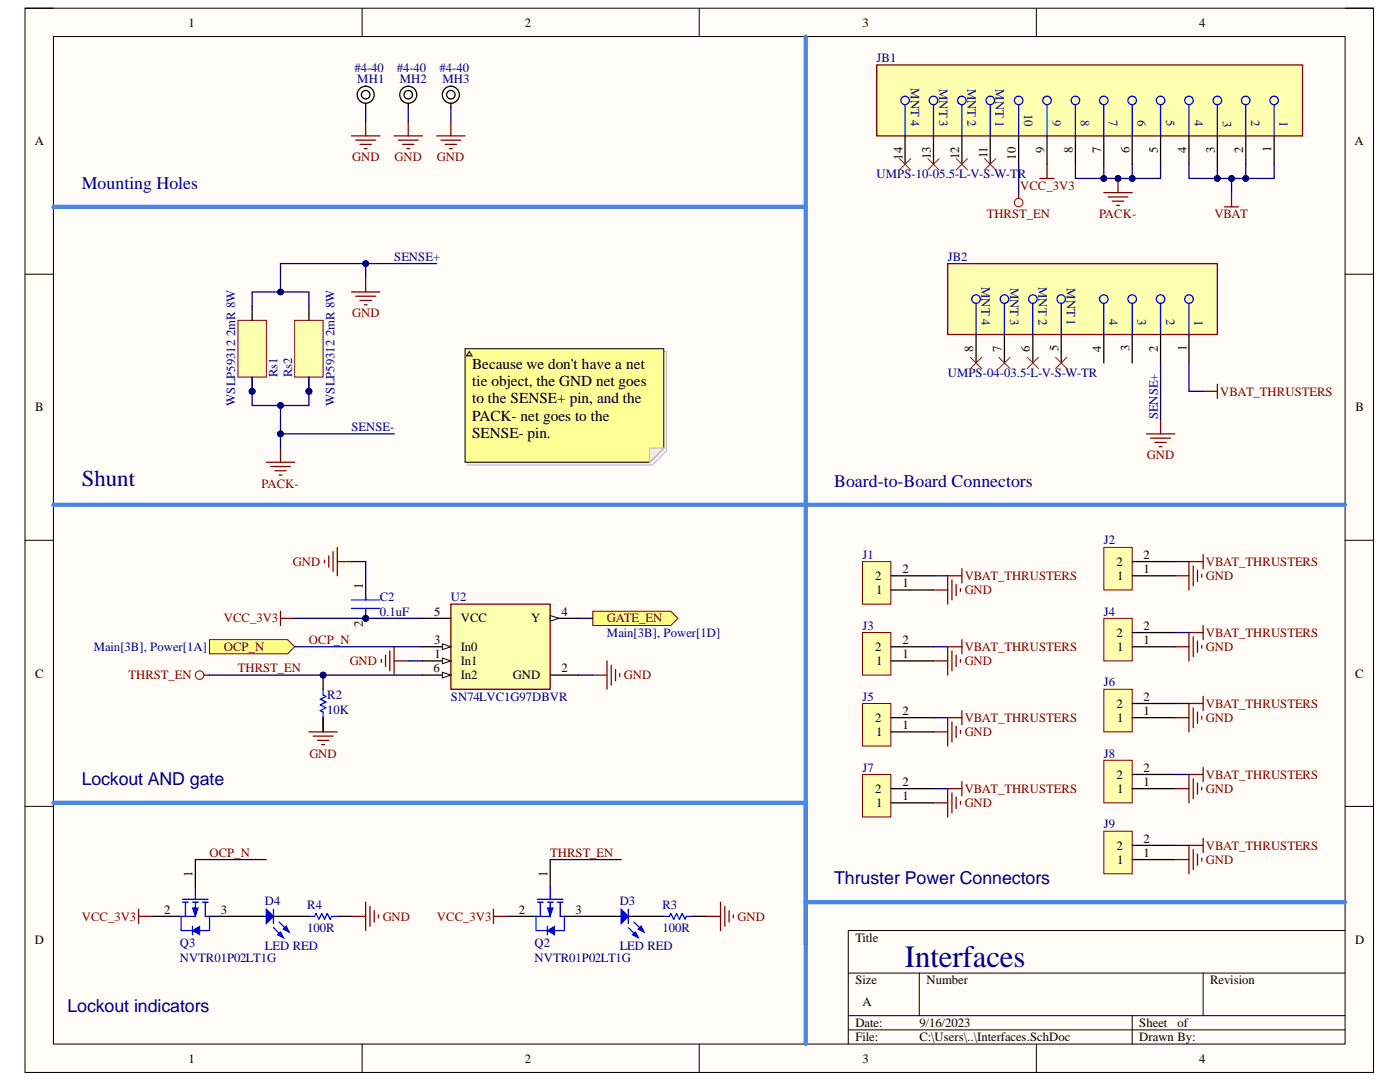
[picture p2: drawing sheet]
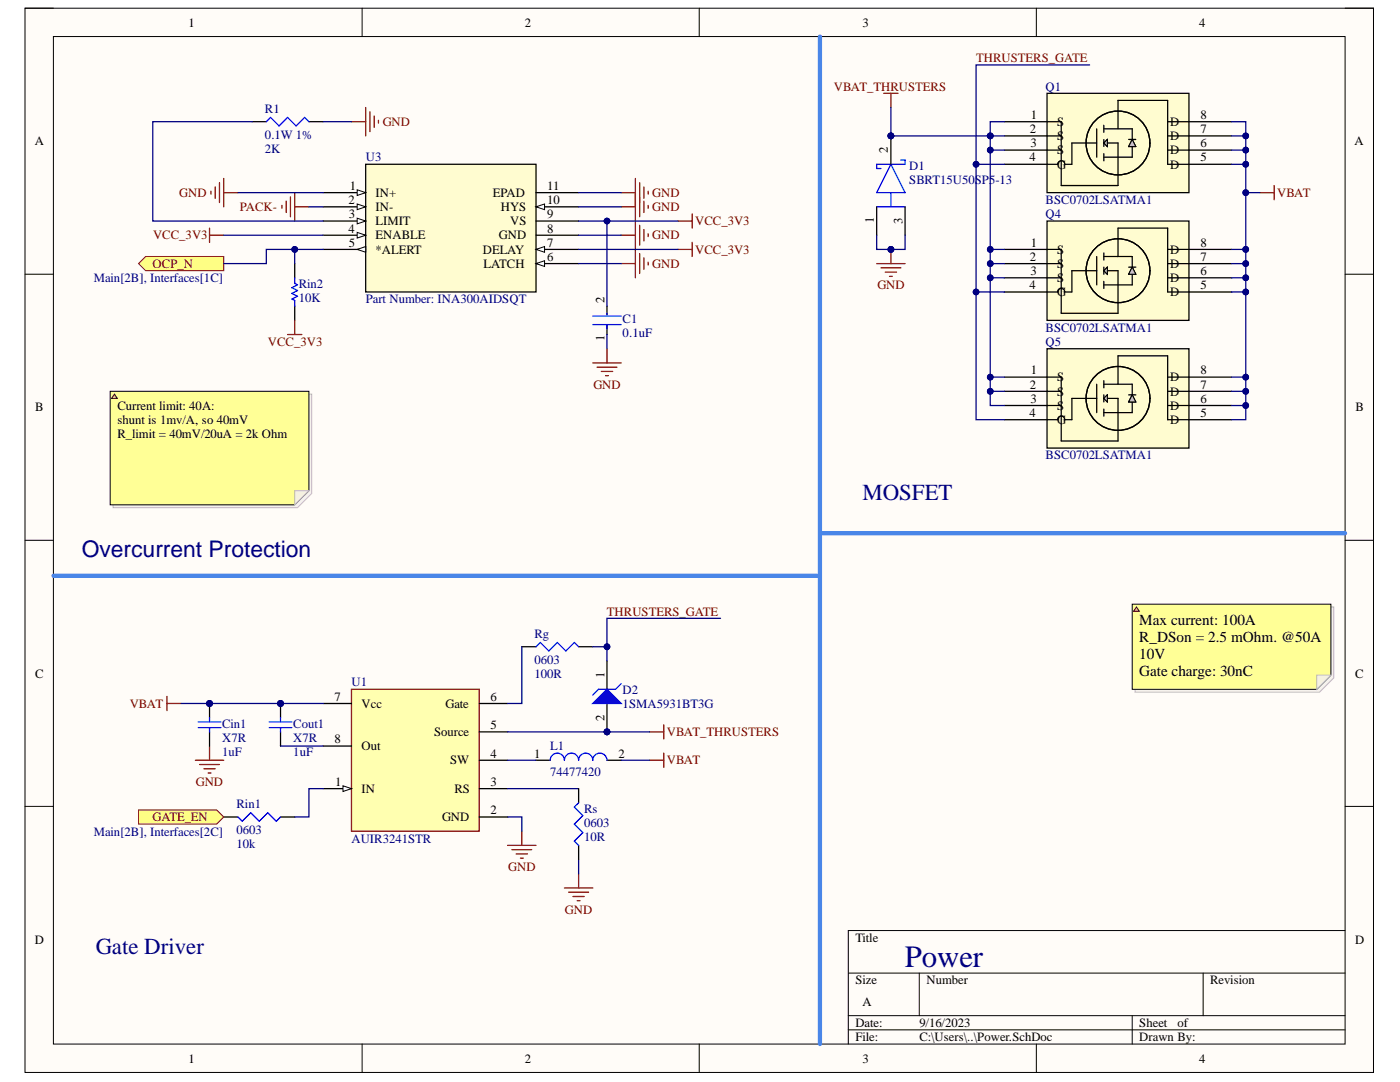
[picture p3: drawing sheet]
# Altium project TAUV-Thruster_Board.PrjPcb
2 sheets, 41 parts. Net scope: flat (ports and power ports of the same name join across sheets).
Board file: TAUV-Thruster_Board.PcbDoc
Sheets:
  Interfaces.SchDoc
  Power.SchDoc

## Sheet Interfaces.SchDoc
size A; SheetNumber: 2; SheetTotal: 3

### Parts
C2  0.1uF  [FP-C0603C-CF-MFG]
D3  LED RED  [C0805]
D4  LED RED  [C0805]
J1  (no value)  [2-pin Megafit RA]
J2  (no value)  [2-pin Megafit RA]
J3  (no value)  [2-pin Megafit RA]
J4  (no value)  [2-pin Megafit RA]
J5  (no value)  [2-pin Megafit RA]
J6  (no value)  [2-pin Megafit RA]
J7  (no value)  [2-pin Megafit RA]
J8  (no value)  [2-pin Megafit RA]
J9  (no value)  [2-pin Megafit RA]
JB1  UMPS-10-05.5-L-V-S-W-TR  [FP-UMPS-10-05_5-L-V-S-W-T-MFG]
JB2  UMPS-04-03.5-L-V-S-W-TR  [FP-UMPS-04-03_5-L-V-S-W-T-MFG]
MH1  #4-40  [Mounting Hole #4-40]
MH2  #4-40  [Mounting Hole #4-40]
MH3  #4-40  [Mounting Hole #4-40]
Q2  NVTR01P02LT1G  [ONSC-SOT-23-3-318-08_V]
Q3  NVTR01P02LT1G  [ONSC-SOT-23-3-318-08_V]
R2  10K  [RESC0603(1608)_N]
R3  100R  [RESC1609X50X30NL10T20]
R4  100R  [RESC1609X50X30NL10T20]
Rs1  WSLP59312 2mR 8W  [WSLP59312L000FEA]
Rs2  WSLP59312 2mR 8W  [WSLP59312L000FEA]
U2  SN74LVC1G97DBVR  [FP-DBV0006A-MFG]

### Ports
GATE_EN (out, see Main[3B], Power[1D]), OCP_N (in, see Main[3B], Power[1A])

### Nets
GND: C2.1 J1.1 J2.1 J3.1 J4.1 J5.1 J6.1 J7.1 J8.1 J9.1 JB2.2 MH1.0 MH2.0 MH3.0 R2.2 R3.2 R4.2 Rs1.2 Rs2.2 U2.1(In1) U2.2(GND)
PACK-: JB1.5 JB1.6 JB1.7 JB1.8 Rs1.1 Rs2.1
THRST_EN: JB1.10 Q2.1(G) R2.1 U2.6(In2)
VBAT: JB1.1 JB1.2 JB1.3 JB1.4
VBAT_THRUSTERS: J1.2 J2.2 J3.2 J4.2 J5.2 J6.2 J7.2 J8.2 J9.2 JB2.1
VCC_3V3: C2.2 JB1.9 Q2.2(S) Q3.2(S) U2.5(VCC)
OCP_N: Q3.1(G) U2.3(In0) ; port OCP_N
NetD3_1: D3.1(K) R3.1
NetD3_2: D3.2(A) Q2.3(D)
NetD4_1: D4.1(K) R4.1
NetD4_2: D4.2(A) Q3.3(D)
NetRin1_2: U2.4(Y) ; port GATE_EN

Not connected (* = marked no-connect by the designer): JB1 11(MNT_1)* 12(MNT_2)* 13(MNT_3)* 14(MNT_4)*; JB2 3 4 5(MNT_1)* 6(MNT_2)* 7(MNT_3)* 8(MNT_4)*

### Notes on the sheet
- Mounting Holes
- SENSE+
- SENSE-
- Because we don't have a net tie object, the GND net goes to the SENSE+ pin, and the PACK- net goes to the SENSE- pin.
- (near JB2) SENSE+
- Shunt
- Board-to-Board Connectors
- Lockout AND gate
- Thruster Power Connectors
- Lockout indicators
- Interfaces

## Sheet Power.SchDoc
size A; SheetNumber: 3; SheetTotal: 3

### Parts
C1  0.1uF  [FP-C0603C-CF-MFG]
Cin1  X7R  value 1uF  [C0805]
Cout1  X7R  value 1uF  [C0805]
D1  SBRT15U50SP5-13  [FP-PowerDI5-MFG]
D2  1SMA5931BT3G  [ONSC-SMA-2-403D-02_F_V]
L1  74477420  [WE-PD2-M]
Q1  BSC0702LSATMA1  [PG-TDSON-8-7]
Q4  BSC0702LSATMA1  [PG-TDSON-8-7]
Q5  BSC0702LSATMA1  [PG-TDSON-8-7]
R1  0.1W 1%  value 2K  [J1-0603]
Rg  0603  value 100R  [J1-0603]
Rin1  0603  value 10k  [J1-0603]
Rin2  10K  [RESC0603(1608)_N]
Rs  0603  value 10R  [J1-0603]
U1  AUIR3241STR  [FP-PG-DSO-8-MFG]
U3  Part Number: INA300AIDSQT  [DSQ10_P9X1P5]

### Ports
GATE_EN (in, see Main[2B], Interfaces[2C]), OCP_N (out, see Main[2B], Interfaces[1C])

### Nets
GND: C1.1 Cin1.1 D1.1(A) D1.3(A) R1.2 Rs.1 U1.2(GND) U3.1(IN+) U3.6(LATCH) U3.8(GND) U3.10(HYS) U3.11(EPAD)
PACK-: U3.2(IN-)
VBAT: Cin1.2 Cout1.2 L1.2 Q1.5(D) Q1.6(D) Q1.7(D) Q1.8(D) Q4.5(D) Q4.6(D) Q4.7(D) Q4.8(D) Q5.5(D) Q5.6(D) Q5.7(D) Q5.8(D) U1.7(Vcc)
VBAT_THRUSTERS: D1.2(C) D2.2(A) Q1.1(S) Q1.2(S) Q1.3(S) Q4.1(S) Q4.2(S) Q4.3(S) Q5.1(S) Q5.2(S) Q5.3(S) U1.5(Source)
VCC_3V3: C1.2 Rin2.2 U3.4(ENABLE) U3.7(DELAY) U3.9(VS)
OCP_N: Rin2.1 U3.5(*ALERT) ; port OCP_N
THRUSTERS_GATE: D2.1(K) Q1.4(G) Q4.4(G) Q5.4(G) Rg.2
NetCout1_1: Cout1.1 U1.8(Out)
NetL1_1: L1.1 U1.4(SW)
NetR1_1: R1.1 U3.3(LIMIT)
NetRg_1: Rg.1 U1.6(Gate)
NetRin1_1: Rin1.1 U1.1(IN)
NetRin1_2: Rin1.2 ; port GATE_EN
NetRs_2: Rs.2 U1.3(RS)

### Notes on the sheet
- Current limit: 40A:
  shunt is 1mv/A, so 40mV
  R_limit = 40mV/20uA = 2k Ohm
- MOSFET
- Overcurrent Protection
- Max current: 100A
  R_DSon = 2.5 mOhm. @50A 10V
  Gate charge: 30nC
- Gate Driver
- Power

## Nets that join several sheets
GND: Interfaces (21 pins), Power (12 pins)
PACK-: Interfaces (6 pins), Power (U3.2)
VBAT: Interfaces (JB1.1 JB1.2 JB1.3 JB1.4), Power (16 pins)
VBAT_THRUSTERS: Interfaces (10 pins), Power (12 pins)
VCC_3V3: Interfaces (5 pins), Power (5 pins)
NetRin1_2: Interfaces (U2.4), Power (Rin1.2)
OCP_N: Interfaces (Q3.1 U2.3), Power (Rin2.1 U3.5)
